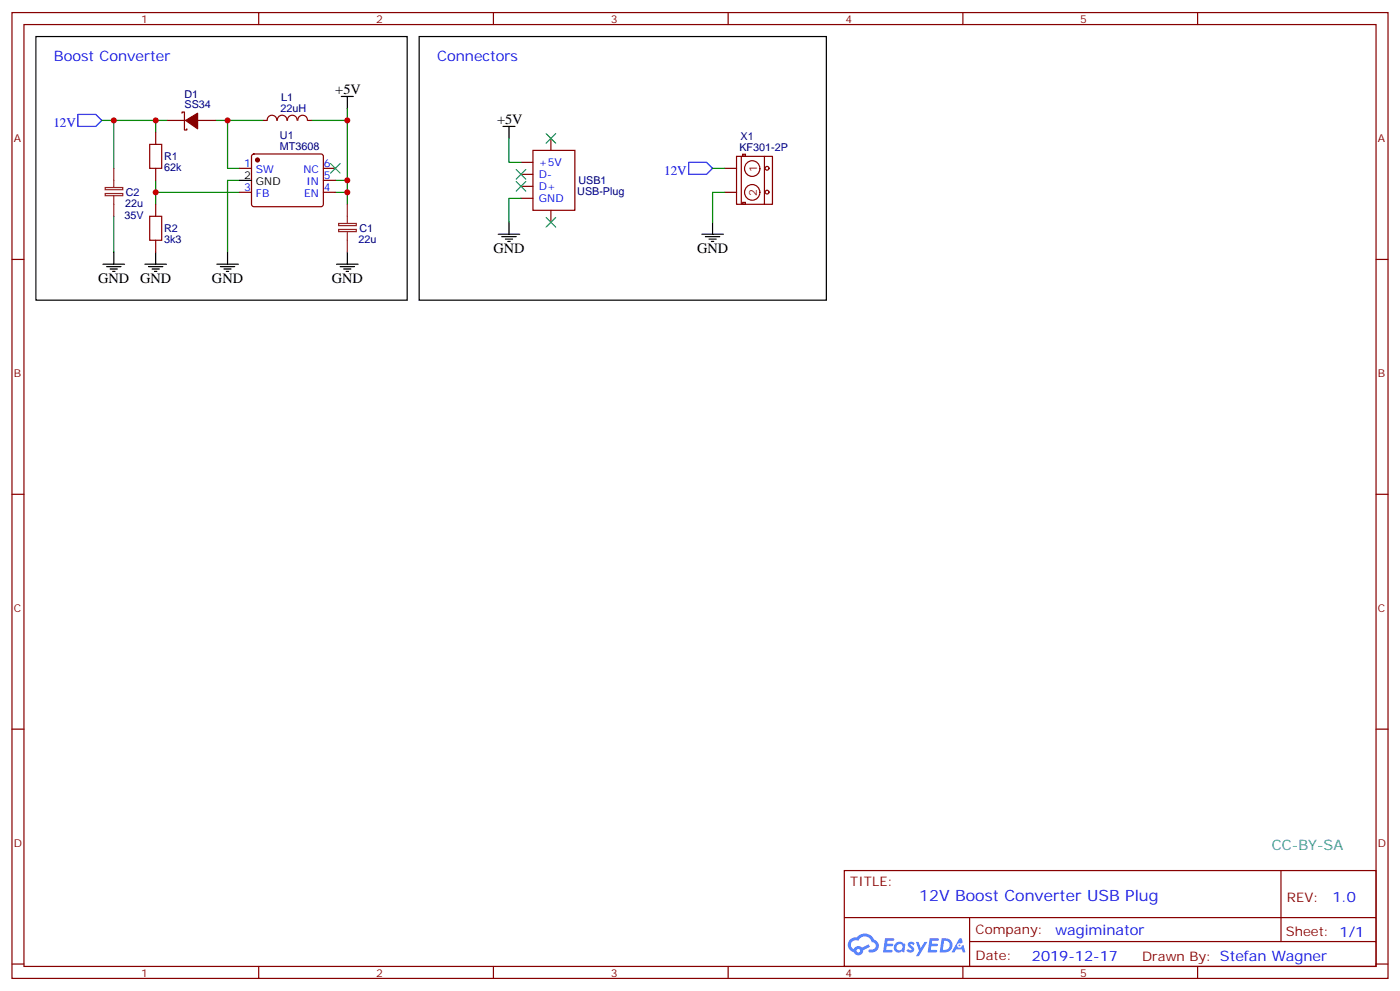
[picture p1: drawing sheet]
<svg xmlns="http://www.w3.org/2000/svg" width="412mm" height="292mm" viewBox="0 0 412 292" stroke-linecap="round" stroke-linejoin="round" font-family="sans-serif">
<g fill="none" stroke="#870000" stroke-width=".35">
<path d="M3.5 3.7h405.4v284.3h-405.4zM7.1 7.2h398.2v277.3h-398.2zM76.2 3.7v3.5M145.3 3.7v3.5M214.5 3.7v3.5M283.6 3.7v3.5M352.8 3.7v3.5M3.5 76.4h3.6M405.3 76.4h3.6M3.5 145.5h3.6M405.3 145.5h3.6M3.5 214.7h3.6"/>
<path d="M405.3 214.7h3.6M248.7 256.3h156.6v28.2h-156.6zM377.3 256.3v20.9M248.7 270.1h156.5M285.6 277.2h119.6M285.6 270.1v14.2M3.5 283.8h3.6M76.2 284.5v3.5M145.3 284.5v3.5M214.5 284.5v3.5M283.6 284.5v3.5M352.8 284.5v3.5"/>
<path d="M405.3 283.8h3.6"/>
</g>
<g fill="#5487ff">
<path d="M267.7 277.5a1.22 1.22 0 0 1 1.7 .2l-.4 .6a.47 .47 0 0 0-.3-.4 .47 .47 0 0 0-.5 .2l.1 .2a1.14 1.14 0 0 1 .8 1.8 1.14 1.14 0 0 1-1.9 0l-.2-.2 .5-.6 .7 .5a.29 .29 0 0 0 .3-.3 .29 .29 0 0 0-.2-.3 1.04 1.04 0 0 1-.6-1.7z"/>
<path d="M260.7 276.2h2.4l.3 .2-.2 .5-1.8 .1-.1 .8h1.5l.3 .4-.3 .4h-1.6l-.2 1.1h1.7l.2 .3-.2 .3-2.6 .1z"/>
<path d="M273.8 276.2h2.4l.3 .2-.1 .5-1.8 .1-.2 .8h1.6l.3 .4-.4 .4-1.6-.1-.1 1.1 1.7 .1 .2 .3-.2 .3-2.6 .1z"/>
<path d="M282.6 276.2h.7l.3 1.3-.6 .3a.69 .69 0 0 0-1 .3 .69 .69 0 0 0 .4 .9 .69 .69 0 0 0 .9-.6l.5-.2 .6 2.2h-.8l-.2-.9h-1.8l-.5 .9h-.8z"/>
<path d="M269.8 277.3h.8l.6 1.8 1.1-1.8h.9l-2.6 4.2h-.8l.9-1.5z"/>
<path d="M277.4 276.2l-.6 4.2h1.3a2.11 2.11 0 0 0 2.5-2.1 2.11 2.11 0 0 0-2.5-2.1zM278.1 277a1.39 1.39 0 0 1 1.7 1.4 1.39 1.39 0 0 1-1.8 1.2h-.3z"/>
<path d="M263.7 277.8a1.54 1.54 0 0 0-.1 2.2 1.54 1.54 0 0 0 2.2 .1l.6 .3 .3-2.3-.2-.3h-.4a1.49 1.49 0 0 0-2.4 0zM264 278.8a.94 .94 0 0 1 1.8 0 .94 .94 0 0 1-1.8 0z"/>
<path d="M250.4 276.6a2.18 2.18 0 0 0 1.1 3.7 1.44 1.44 0 0 0 1.6 .9 1.44 1.44 0 0 0 1.2-1.4l2-1.1-.5-.7-1.9 1a1.47 1.47 0 0 0-2.4 .4 1.39 1.39 0 0 1-.7-1.9 1.39 1.39 0 0 1 2-.5 2.12 2.12 0 0 1 2.2-1.3 2.12 2.12 0 0 1 1.9 1.7 1.14 1.14 0 0 1 1.1 1.4 1.14 1.14 0 0 1-1.7 .7 .43 .43 0 0 0-.5 .4 .43 .43 0 0 0 .4 .5 1.98 1.98 0 0 0 2.5-1.2 1.98 1.98 0 0 0-1.2-2.6 3.1 3.1 0 0 0-5.3-.6l-.9 .1zM252.3 279.9a.55 .55 0 0 1 1.1 0 .55 .55 0 0 1-1.1 0z"/>
<circle cx="282.6" cy="278.3" r=".26"/>
</g>
<g fill="none" stroke="#000" stroke-width=".35">
<path d="M10.6 10.8h109.3v77.6h-109.3zM100.5 28.4h3.6M102.3 28.4v3.5M70.6 53.1h3.5M30.3 77.8h6.4M31.4 78.5h4.2M32.5 79.2h2.1M33.2 79.9h.7M33.5 74.3v3.5M42.7 77.8h6.3M43.7 78.5h4.3M44.8 79.2h2.1"/>
<path d="M45.5 79.9h.7M45.9 74.3v3.5M63.9 77.8h6.3M64.9 78.5h4.2M66 79.2h2.1M66.7 79.9h.7M67 74.3v3.5M99.1 77.8h6.4M100.2 78.5h4.2M101.2 79.2h2.2M102 79.9h.7M102.3 74.3v3.5"/>
</g>
<g fill="none" stroke="#008700" stroke-width=".35">
<path d="M30 35.5h19.4M33.5 35.5v14.1M45.9 35.5v3.5M63.5 35.5h14.1M67 35.5v14.1h3.6M102.3 35.5v17.6h-3.5M102.3 31.9v3.6h-10.6M45.9 56.6h24.7M45.9 53.1v7M70.6 53.1h-3.6v21.2M98.8 56.6h3.5M102.3 53.1v7"/>
<path d="M33.5 63.7v10.6"/>
</g>
<path d="M31 57h5.2v.6h-5.2zM31 55.2h5.2v.6h-5.2zM33.5 49.6v5.6M33.5 57.7v6M99.8 67.6h5.2v.6h-5.2zM99.8 65.8h5.2v.6h-5.2zM102.3 60.1v5.7M102.3 68.3v6" fill="none" stroke="#8c2424" stroke-width=".35"/>
<path d="M44.1 42.5h3.5v7.1h-3.5zM44.1 63.7h3.5v7h-3.5z" fill="none" stroke="#a10000" stroke-width=".35"/>
<g fill="none" stroke="#870000" stroke-width=".35">
<path d="M45.9 39v3.5M49.4 35.5h5.3M53.6 33.3v-.3h.7v5.3h.7v-.4M58.2 35.5h5.3M77.6 35.5h1.1M78.7 35.4a1.41 1.41 0 0 1 1.4-1.5 1.41 1.41 0 0 1 1.4 1.5M81.7 35.4a1.41 1.41 0 0 1 1.4-1.5 1.41 1.41 0 0 1 1.4 1.5M84.7 35.4a1.41 1.41 0 0 1 1.4-1.5 1.41 1.41 0 0 1 1.4 1.5M87.7 35.4a1.41 1.41 0 0 1 1.4-1.5 1.41 1.41 0 0 1 1.4 1.5M90.7 35.5h1M45.9 49.6v3.5M70.6 49.6h3.5"/>
<path d="M70.6 56.6h3.5M74.3 45.5l.5-.2h19.7l.5 .2 .2 .5v14.4l-.7 .5-20-.1-.4-.7v-14.1zM95.2 49.6h3.6M95.2 56.6h3.6M95.2 53.1h3.6M45.9 60.1v3.6M45.9 70.7v3.6"/>
</g>
<path d="M22.9 33.7h5.3l1.8 1.8-1.8 1.7h-5.3z" fill="none" stroke="#00f" stroke-width=".35"/>
<g fill="#870000" stroke="#870000" stroke-width=".35">
<path d="M54.7 35.5l3.5-2.2v4.6z"/>
<circle cx="75.8" cy="47.1" r=".53"/>
</g>
<path d="M157 44.3h12.3v17.6h-12.3z" fill="#fff" stroke="#870000" stroke-width=".35"/>
<g fill="none" stroke="#870000" stroke-width=".35">
<path d="M153.5 47.8h3.5M153.5 51.3h3.5M153.5 54.9h3.5M153.5 58.4h3.5M162.3 40.7v3.6M217 46h10.5v14.1h-10.5zM218.4 46v14.1M218.8 45.4h.8v.6h-.8zM218.8 59.6h.8v.5h-.8zM225.2 46v14.2M162.3 61.9v3.5"/>
<circle cx="221.6" cy="49.6" r="2.28"/>
<circle cx="221.6" cy="56.6" r="2.28"/>
<circle cx="226" cy="49.5" r=".56"/>
<circle cx="226" cy="56.6" r=".56"/>
</g>
<path d="M160.9 39.3l2.8 2.9M163.7 39.3l-2.8 2.9M97.4 48.2l2.8 2.8M100.2 48.2l-2.8 2.8M152 53.4l2.9 2.9M152 49.9l2.9 2.8M154.9 53.4l-2.9 2.9M154.9 49.9l-2.9 2.8M160.9 64l2.8 2.9M163.7 64l-2.8 2.9" fill="none" stroke="#3c3" stroke-width=".35"/>
<g fill="none" stroke="#000" stroke-width=".35">
<path d="M123.5 10.8h119.9v77.6h-119.9zM148.2 37.2h3.5M149.9 37.2v3.5M146.8 69h6.3M147.8 69.7h4.2M148.9 70.4h2.1M149.6 71.1h.7M149.9 65.4v3.6M206.7 69h6.4M207.8 69.7h4.2M208.8 70.4h2.2M209.5 71.1h.8"/>
<path d="M209.9 65.4v3.6"/>
</g>
<path d="M149.9 40.7v7.1h3.6M153.5 58.4h-3.6v7M209.9 49.6h3.5M213.4 56.6h-3.5v8.8" fill="none" stroke="#008700" stroke-width=".35"/>
<path d="M213.4 49.6h3.6M213.4 56.6h3.6" fill="none" stroke="#800000" stroke-width=".35"/>
<path d="M202.8 47.8h5.3l1.8 1.8-1.8 1.7h-5.3z" fill="none" stroke="#00f" stroke-width=".35"/>
<g fill="#c00">
<circle cx="102.3" cy="35.5" r=".88"/>
<circle cx="33.5" cy="35.5" r=".88"/>
<circle cx="102.3" cy="53.1" r=".88"/>
<circle cx="45.9" cy="56.6" r=".88"/>
<circle cx="45.9" cy="35.5" r=".88"/>
<circle cx="67" cy="35.5" r=".88"/>
<circle cx="102.3" cy="56.6" r=".88"/>
</g>
<text font-size="4.6" fill="#00f" x="270.8" y="265.3">12V Boost Converter USB Plug</text>
<g font-size="4.2" fill="#00f">
<text x="15.9" y="17.8">Boost Converter</text>
<text x="128.8" y="17.8">Connectors</text>
<text x="392.5" y="265.6">1.0</text>
<text x="310.9" y="275.1">wagiminator</text>
<text x="304" y="282.9">2019-12-17</text>
</g>
<g font-size="4.2">
<text x="98.8" y="27.7">+5V</text>
<text x="146.4" y="36.5">+5V</text>
<text x="145.3" y="74.6">GND</text>
<text x="205.3" y="74.6">GND</text>
<text x="28.9" y="83.4">GND</text>
<text x="41.3" y="83.4">GND</text>
<text x="62.4" y="83.4">GND</text>
<text x="97.7" y="83.4">GND</text>
</g>
<text font-size="4.2" fill="#0099b0" x="374.6" y="250.3">CC-BY-SA</text>
<g font-size="3.9" fill="#00f">
<text x="15.7" y="37.4">12V</text>
<text x="195.6" y="51.5">12V</text>
</g>
<g font-size="3.9" fill="#800">
<text x="250.5" y="260.9">TITLE:</text>
<text x="379.1" y="265.6">REV:</text>
<text x="287.4" y="275.1">Company:</text>
<text x="378.7" y="275.7">Sheet: 1/1</text>
<text x="287.4" y="282.8">Date:</text>
<text x="336.4" y="282.8">Drawn By: Stefan Wagner</text>
</g>
<g font-size="3.2" fill="#800">
<text x="41.6" y="6.7">1</text>
<text x="110.8" y="6.7">2</text>
<text x="179.9" y="6.7">3</text>
<text x="249.1" y="6.7">4</text>
<text x="318.2" y="6.7">5</text>
<text x="4.1" y="41.8">A</text>
<text x="405.9" y="41.8">A</text>
<text x="223" y="50.7" transform="rotate(-90 223 50.7)">1</text>
<text x="223" y="57.8" transform="rotate(-90 223 57.8)">2</text>
<text x="4.1" y="110.9">B</text>
<text x="405.9" y="110.9">B</text>
<text x="4.1" y="180.1">C</text>
<text x="405.9" y="180.1">C</text>
<text x="4.1" y="249.2">D</text>
<text x="405.9" y="249.2">D</text>
<text x="41.6" y="287.5">1</text>
<text x="110.8" y="287.5">2</text>
<text x="179.9" y="287.5">3</text>
<text x="249.1" y="287.5">4</text>
<text x="318.2" y="287.5">5</text>
</g>
<g font-size="3.2" fill="#000080">
<text x="54.3" y="28.7">D1</text>
<text x="82.9" y="29.6">L1</text>
<text x="54.3" y="31.9">SS34</text>
<text x="82.6" y="32.9">22uH</text>
<text x="82.5" y="41">U1</text>
<text x="218.2" y="41.2">X1</text>
<text x="48.3" y="47.2">R1</text>
<text x="82.5" y="44.3">MT3608</text>
<text x="217.8" y="44.3">KF301-2P</text>
<text x="48.3" y="50.4">62k</text>
<text x="37" y="57.8">C2</text>
<text x="170" y="57.3">USB-Plug</text>
<text x="170.4" y="54.2">USB1</text>
<text x="36.7" y="64.4">35V</text>
<text x="36.9" y="60.9">22u</text>
<text x="48.3" y="71.6">3k3</text>
<text x="48.3" y="68.3">R2</text>
<text x="105.6" y="71.6">22u</text>
<text x="105.9" y="68.3">C1</text>
</g>
<g font-size="3.2" fill="#00f">
<text x="71.9" y="49.2">1</text>
<text x="75.4" y="51">SW</text>
<text x="89.4" y="51">NC</text>
<text x="95.4" y="52.7">5</text>
<text x="95.4" y="49.2">6</text>
<text x="158.7" y="48.9">+5V</text>
<text x="158.7" y="52.4">D-</text>
<text x="71.9" y="56.3">3</text>
<text x="75.4" y="58">FB</text>
<text x="89.6" y="58">EN</text>
<text x="90.2" y="54.5">IN</text>
<text x="95.4" y="56.3">4</text>
<text x="158.7" y="55.9">D+</text>
<text x="158.7" y="59.4">GND</text>
</g>
<g font-size="3.2">
<text x="71.9" y="52.7">2</text>
<text x="75.4" y="54.5">GND</text>
</g>
</svg>
